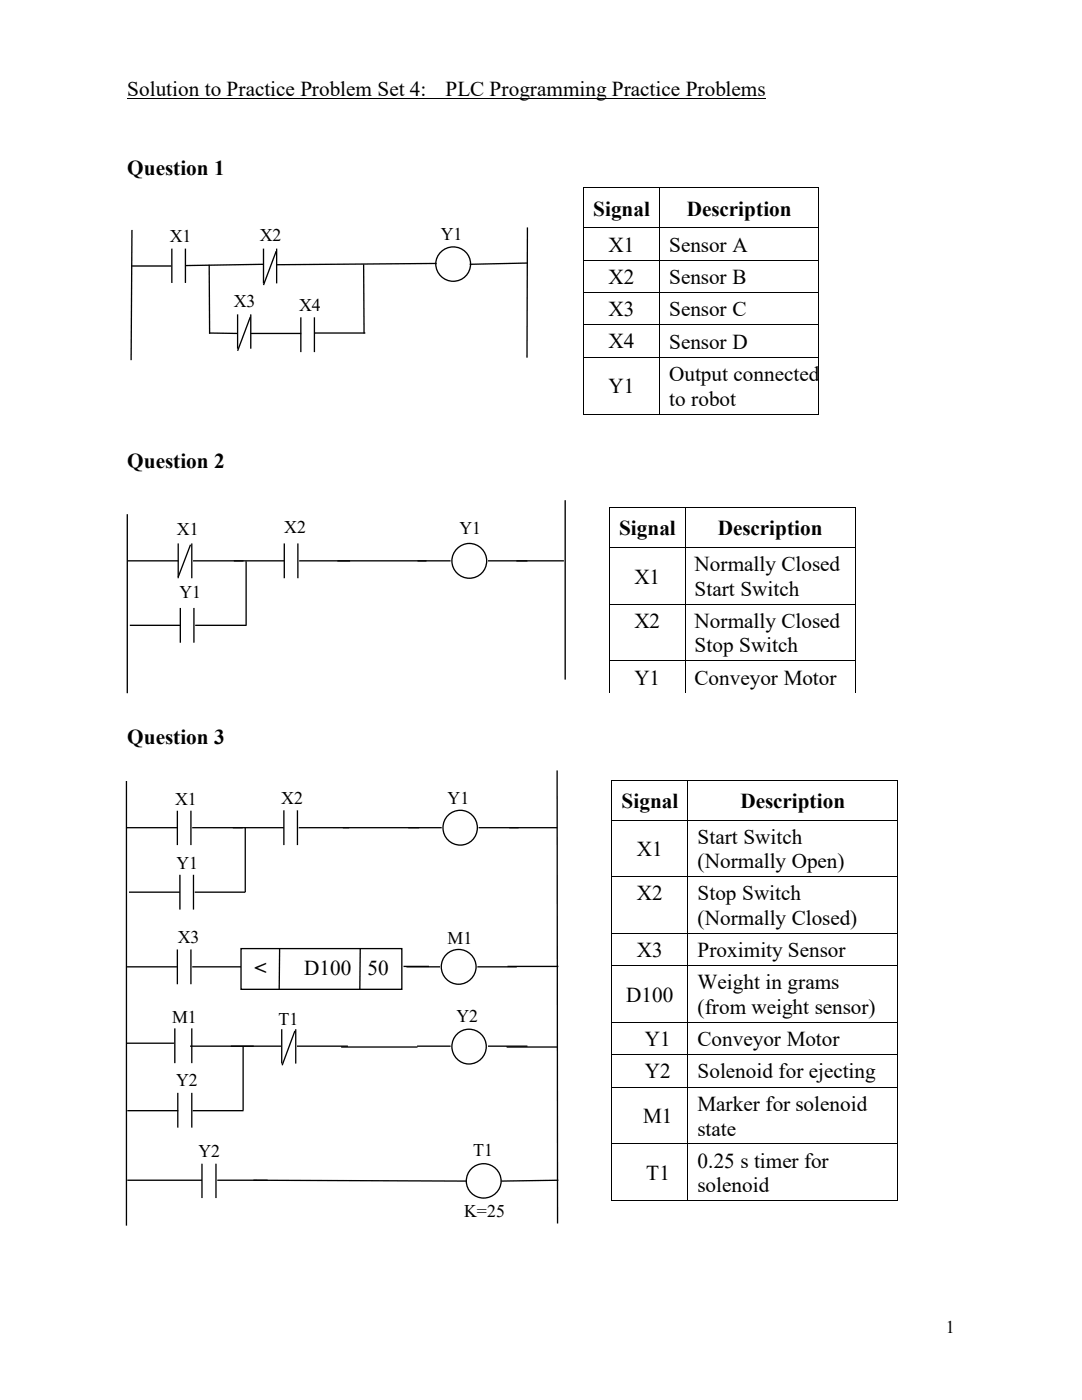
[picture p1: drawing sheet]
<svg xmlns="http://www.w3.org/2000/svg" width="216mm" height="279mm" viewBox="0 0 216 279" stroke-linecap="round" stroke-linejoin="round" font-family="sans-serif">
<g fill="none" stroke="#000" stroke-width=".2">
<path d="M25.4 19.6h127.3M116.4 37.6v7.8M116.5 37.5h15M131.6 37.6v7.8M131.7 37.5h31.6M163.4 37.6v7.8M116.4 45.6v6.2M116.4 52v6.3M116.4 58.4v6.4M116.5 45.5h15M116.5 51.9h15M116.5 58.3h15"/>
<path d="M131.6 45.6v6.2M131.6 52v6.3M131.6 58.4v6.4M131.7 45.5h31.6M131.7 51.9h31.6M131.7 58.3h31.6M163.4 45.6v6.2M163.4 52v6.3M163.4 58.4v6.4M116.4 64.9v6.3M116.4 71.4v11.2M116.5 64.9h15"/>
<path d="M116.5 71.3h15M131.6 64.9v6.3M131.6 71.4v11.2M131.7 64.9h31.6M131.7 71.3h31.6M163.4 64.9v6.3M163.4 71.4v11.2M116.5 82.6h15M131.7 82.6h31.6M122.1 155.8v7.8M122.2 155.7h15M137.2 155.8v7.8"/>
<path d="M137.3 155.7h41.7M179.1 155.8v7.8M122.1 163.7v11.1M122.1 175v11.2M122.2 163.7h15M122.2 174.9h15M137.2 163.7v11.1M137.2 175v11.2M137.3 163.7h41.7M137.3 174.9h41.7M179.1 163.7v11.1M179.1 175v11.2"/>
<path d="M122.1 186.4v6.2M122.1 192.8v11.2M122.2 186.3h15M122.2 192.7h15M137.2 186.4v6.2M137.2 192.8v11.2M137.3 186.3h41.7M137.3 192.7h41.7M179.1 186.4v6.2M179.1 192.8v11.2M122.1 204.1v6.3M122.1 210.6v6.3"/>
<path d="M122.1 217.1v11.1M122.2 204h15M122.2 210.5h15M122.2 217h15M137.2 204.1v6.3M137.2 210.6v6.3M137.2 217.1v11.1M137.3 204h41.7M137.3 210.5h41.7M137.3 217h41.7M179.1 204.1v6.3M179.1 210.6v6.3"/>
<path d="M179.1 217.1v11.1M122.1 228.3v11.2M122.2 228.3h15M122.2 239.6h15M137.2 228.3v11.2M137.3 228.3h41.7M137.3 239.6h41.7M179.1 228.3v11.2"/>
</g>
<g fill="#000">
<path d="M116.3 37.4h.2v.2h-.2zM131.5 37.4h.2v.2h-.2zM163.3 37.4h.2v.2h-.2zM116.3 45.4h.2v.2h-.2zM116.3 51.8h.2v.2h-.2zM116.3 58.3h.2v.1h-.2zM131.5 45.4h.2v.2h-.2zM131.5 51.8h.2v.2h-.2zM131.5 58.3h.2v.1h-.2zM163.3 45.4h.2v.2h-.2zM163.3 51.8h.2v.2h-.2zM163.3 58.3h.2v.1h-.2z"/>
<path d="M116.3 64.8h.2v.1h-.2zM116.3 71.2h.2v.2h-.2zM131.5 64.8h.2v.1h-.2zM131.5 71.2h.2v.2h-.2zM163.3 64.8h.2v.1h-.2zM163.3 71.2h.2v.2h-.2zM116.3 82.6h.2v.1h-.2zM131.5 82.6h.2v.1h-.2zM163.3 82.6h.2v.1h-.2zM122 155.6h.2v.2h-.2zM137.2 155.6h.1v.2h-.1zM179 155.6h.2v.2h-.2z"/>
<path d="M122 163.6h.2v.1h-.2zM122 174.8h.2v.2h-.2zM137.2 163.6h.1v.1h-.1zM137.2 174.8h.1v.2h-.1zM179 163.6h.2v.1h-.2zM179 174.8h.2v.2h-.2zM122 186.2h.2v.2h-.2zM122 192.6h.2v.2h-.2zM137.2 186.2h.1v.2h-.1zM137.2 192.6h.1v.2h-.1zM179 186.2h.2v.2h-.2zM179 192.6h.2v.2h-.2z"/>
<path d="M122 204h.2v.1h-.2zM122 210.4h.2v.2h-.2zM122 216.9h.2v.2h-.2zM137.2 204h.1v.1h-.1zM137.2 210.4h.1v.2h-.1zM137.2 216.9h.1v.2h-.1zM179 204h.2v.1h-.2zM179 210.4h.2v.2h-.2zM179 216.9h.2v.2h-.2zM122 228.2h.2v.1h-.2zM122 239.5h.2v.2h-.2zM137.2 228.2h.1v.1h-.1z"/>
<path d="M137.2 239.5h.1v.2h-.1zM179 228.2h.2v.1h-.2zM179 239.5h.2v.2h-.2z"/>
</g>
<path d="M118.9 99.8h52.5v39.9h-52.5z" fill-rule="evenodd" fill="#fff"/>
<path d="M118.9 99.8h52.5v39.9h-52.5z" fill="none" stroke="#fff" stroke-width=".26"/>
<path d="M121.5 101.3h.2v.1h-.2zM121.5 109.2h.2v.2h-.2zM136.7 101.3h.1v.1h-.1zM136.7 109.2h.1v.2h-.1zM170.7 101.3h.2v.1h-.2zM170.7 109.2h.2v.2h-.2zM121.5 120.6h.2v.1h-.2zM121.5 131.8h.2v.2h-.2zM136.7 120.6h.1v.1h-.1zM136.7 131.8h.1v.2h-.1zM170.7 120.6h.2v.1h-.2zM170.7 131.8h.2v.2h-.2z" fill="#000"/>
<g fill="none" stroke="#000" stroke-width=".2">
<path d="M121.6 101.4v7.8M121.6 109.4v11.2M121.7 101.3h15M121.7 109.3h15M136.7 101.4v7.8M136.7 109.4v11.2M136.8 101.3h33.9M136.8 109.3h33.9M170.8 101.4v7.8M170.8 109.4v11.2M121.6 120.7v11.1M121.6 132v6.3"/>
<path d="M121.7 120.7h15M121.7 131.9h15M136.7 120.7v11.1M136.7 132v6.3M136.8 120.7h33.9M136.8 131.9h33.9M170.8 120.7v11.1M170.8 132v6.3"/>
</g>
<path d="M35.8 116h15.1v5.9h-15.1z" fill-rule="evenodd" fill="#fff"/>
<path d="M49.1 112v12.9M25.9 124.8h10.1M36 121.3v7M38.7 121.3v7M38.9 124.8h10.2" fill="none" stroke="#000" stroke-width=".26"/>
<g fill="#fff">
<path d="M56.7 103.1h15.1v6h-15.1z" fill-rule="evenodd"/>
<path d="M32.8 102.1h11.8v7h-11.8z" fill-rule="evenodd"/>
</g>
<path d="M25.4 111.9h10.2M35.6 108.5v6.9M38 108.7l-2.4 6.4M38.3 108.5v6.9M38.5 111.9h10.1" fill="none" stroke="#000" stroke-width=".26"/>
<g fill="#fff">
<path d="M89.2 102h13.8v13.1h-13.8z" fill-rule="evenodd"/>
<circle cx="93.6" cy="111.9" r="3.5"/>
</g>
<g fill="none" stroke="#000" stroke-width=".26">
<path d="M112.8 99.8v35.8M25.4 102.6v35.7M46.7 111.9h10M56.7 108.5v6.9M59.4 108.5v6.9M59.7 111.9h30.2M97.4 111.9h15.1"/>
<circle cx="93.6" cy="111.9" r="3.5"/>
</g>
<path d="M59.7 58.8h5.6v5.9h-5.6z" fill-rule="evenodd" fill="#fff"/>
<path d="M60 63.3v7M62.7 63.3v7" fill="none" stroke="#000" stroke-width=".26"/>
<path d="M85.4 43.3h11.3v7.2h-11.3z" fill-rule="evenodd" fill="#fff"/>
<path d="M72.6 52.7v13.8" fill="none" stroke="#000" stroke-width=".26"/>
<circle cx="90.4" cy="52.7" r="3.4" fill="#fff"/>
<g fill="none" stroke="#000" stroke-width=".26">
<path d="M87.1 52.6l-31.9 .2M105.3 52.5l-11.6 .2M47.4 62.7v6.9M50 62.7v6.9"/>
<circle cx="90.4" cy="52.7" r="3.4"/>
</g>
<path d="M46.7 57.9h5.6v4.2h-5.6z" fill-rule="evenodd" fill="#fff"/>
<path d="M26.2 53.1h8M52.6 52.7l-15.6 .3M50 63.2l-2.6 6.8M62.7 66.5h10.2" fill="none" stroke="#000" stroke-width=".26"/>
<path d="M33.9 45h5.6v6h-5.6z" fill-rule="evenodd" fill="#fff"/>
<path d="M34.3 49.6v6.9M37 49.6v6.9M52.6 49.6v7M55.2 49.6v7" fill="none" stroke="#000" stroke-width=".26"/>
<path d="M51.8 44.8h5.7v4.1h-5.7z" fill-rule="evenodd" fill="#fff"/>
<path d="M26.3 45.9l-.1 26M41.7 52.8l.1 13.8M55.1 50.1l-2.5 6.8M105.2 45.4v26M41.8 66.5h5.6M50 66.5h10.1M56.2 205.4v6.9M59 205.4v6.9" fill="none" stroke="#000" stroke-width=".26"/>
<g fill="#fff">
<path d="M34.4 200.8h15v6h-15z" fill-rule="evenodd"/>
<path d="M35.1 213.5h15.1v6h-15.1z" fill-rule="evenodd"/>
</g>
<path d="M35.5 218.1v6.9M38.3 218.1v6.9M48.5 208.8v12.8M25.4 221.7h10.2M38.4 221.7h10.2" fill="none" stroke="#000" stroke-width=".26"/>
<g fill="#fff">
<path d="M88.6 199.4h13.8v13.1h-13.8z" fill-rule="evenodd"/>
<circle cx="93.6" cy="208.8" r="3.4"/>
</g>
<g fill="none" stroke="#000" stroke-width=".26">
<path d="M34.9 205.2v7M38.3 205.2v7M68.1 209h15.2M83.2 208.8h6.7M97.4 208.8h7.8M101.1 209h10.2"/>
<circle cx="93.6" cy="208.8" r="3.4"/>
</g>
<path d="M55.5 201.2h15.1v3.4h-15.1z" fill-rule="evenodd" fill="#fff"/>
<path d="M25.2 208.2h9.5M37.9 208.8h18.2M58.8 205.7l-2.5 6.9M59.3 208.8h10.1" fill="none" stroke="#000" stroke-width=".26"/>
<g fill="#fff">
<path d="M35 157.3h15v5.9h-15z" fill-rule="evenodd"/>
<path d="M35.2 170.1h15.1v5.9h-15.1z" fill-rule="evenodd"/>
</g>
<path d="M25.7 178.1h10.2M35.9 174.6v6.9M38.6 174.6v6.9M48.9 165.2v12.9h-10" fill="none" stroke="#000" stroke-width=".26"/>
<g fill="#fff">
<path d="M56.1 157.1h15.1v6h-15.1z" fill-rule="evenodd"/>
<path d="M86.8 155.8h13.8v13.1h-13.8z" fill-rule="evenodd"/>
<circle cx="91.8" cy="165.2" r="3.5"/>
</g>
<g fill="none" stroke="#000" stroke-width=".26">
<path d="M25.2 155.9v88.7M111.2 153.8l.1 90.4M46.5 165.2h10.1M56.6 161.7v7M59.4 161.7v7M59.6 165.2h10.1M81.4 165.2h6.7M95.5 165.2h8"/>
<circle cx="91.8" cy="165.2" r="3.5"/>
</g>
<g fill="#fff">
<path d="M35.5 184.9h15v5.9h-15z" fill-rule="evenodd"/>
<path d="M86.8 183.7h13.9v13.2h-13.9z" fill-rule="evenodd"/>
<circle cx="91.5" cy="192.9" r="3.5"/>
</g>
<g fill="none" stroke="#000" stroke-width=".26">
<path d="M25.2 193h10.2M35.4 189.5v6.9M38.1 189.5v6.9M38.4 193h10M81.1 193h6.7M95.2 193h7.9M101.3 192.9h10.1"/>
<circle cx="91.5" cy="192.9" r="3.5"/>
</g>
<path d="M48.1 189.3h32.2v8.1h-32.2z" fill-rule="evenodd" fill="#fff"/>
<path d="M25.2 165.2h10.2M35.4 161.8v6.9M38.1 161.8v6.9M38.4 165.2h10M68.4 165.2h15.3M101.6 165.2h9.6M48.1 189.3h32.1v8.1h-32.1zM55.8 189.3l-.1 8.2M71.9 189.3l-.1 8.2M80.5 192.9h5.1" fill="none" stroke="#000" stroke-width=".26"/>
<g fill="#fff">
<path d="M90.1 226.2h16v19h-16z" fill-rule="evenodd"/>
<circle cx="96.5" cy="235.7" r="3.5"/>
</g>
<circle cx="96.5" cy="235.7" r="3.5" fill="none" stroke="#000" stroke-width=".26"/>
<path d="M39.6 227.7h15.1v5.9h-15.1z" fill-rule="evenodd" fill="#fff"/>
<path d="M25.4 235.5h14.9M40.3 232.2v6.9M43.1 232.2v6.9M43.3 235.5h10.1M50.5 235.5l42.5 .2M111.4 235.5l-11.4 .2" fill="none" stroke="#000" stroke-width=".26"/>
<g font-size="4.2">
<text x="25.4" y="19.1">Solution to Practice Problem Set 4:</text>
<text x="88.9" y="19.1">PLC Programming Practice Problems</text>
<text x="25.4" y="35">Question 1</text>
<text x="118.4" y="43">Signal</text>
<text x="137.1" y="43">Description</text>
<text x="121.4" y="50.2">X1</text>
<text x="133.5" y="50.2">Sensor A</text>
<text x="121.4" y="56.6">X2</text>
<text x="133.5" y="56.6">Sensor B</text>
<text x="121.4" y="63.1">X3</text>
<text x="133.5" y="63.1">Sensor C</text>
<text x="121.4" y="69.5">X4</text>
<text x="133.5" y="69.6">Sensor D</text>
<text x="133.5" y="76">Output connected</text>
<text x="121.4" y="78.4">Y1</text>
<text x="133.5" y="80.9">to robot</text>
<text x="25.4" y="93.4">Question 2</text>
<text x="123.5" y="106.8">Signal</text>
<text x="143.3" y="106.8">Description</text>
<text x="126.6" y="116.5">X1</text>
<text x="138.6" y="114">Normally Closed</text>
<text x="138.6" y="119">Start Switch</text>
<text x="126.6" y="125.4">X2</text>
<text x="138.6" y="125.3">Normally Closed</text>
<text x="138.6" y="130.2">Stop Switch</text>
<text x="126.6" y="136.7">Y1</text>
<text x="138.6" y="136.7">Conveyor Motor</text>
<text x="25.4" y="148.5">Question 3</text>
<text x="124" y="161.2">Signal</text>
<text x="147.7" y="161.2">Description</text>
<text x="127.1" y="170.8">X1</text>
<text x="139.2" y="168.4">Start Switch</text>
<text x="139.2" y="173.3">(Normally Open)</text>
<text x="127.1" y="179.7">X2</text>
<text x="139.2" y="179.7">Stop Switch</text>
<text x="139.2" y="184.6">(Normally Closed)</text>
<text x="127.1" y="191">X3</text>
<text x="139.2" y="191">Proximity Sensor</text>
<text x="50.8" y="194.6">&lt;</text>
<text x="60.7" y="194.6">D100</text>
<text x="73.3" y="194.6">50</text>
<text x="139.2" y="197.4">Weight in grams</text>
<text x="125" y="199.9">D100</text>
<text x="139.2" y="202.4">(from weight sensor)</text>
<text x="128.7" y="208.8">Y1</text>
<text x="139.2" y="208.8">Conveyor Motor</text>
<text x="128.7" y="215.2">Y2</text>
<text x="139.2" y="215.2">Solenoid for ejecting</text>
<text x="139.2" y="221.7">Marker for solenoid</text>
<text x="128.4" y="224.1">M1</text>
<text x="139.2" y="226.7">state</text>
<text x="139.2" y="233">0.25 s timer for</text>
<text x="128.9" y="235.5">T1</text>
<text x="139.2" y="237.9">solenoid</text>
</g>
<g font-size="3.6">
<text x="88" y="47.9">Y1</text>
<text x="33.9" y="48.3">X1</text>
<text x="51.8" y="48.1">X2</text>
<text x="46.7" y="61.2">X3</text>
<text x="59.7" y="62.1">X4</text>
<text x="35.3" y="106.7">X1</text>
<text x="56.7" y="106.4">X2</text>
<text x="91.7" y="106.6">Y1</text>
<text x="35.8" y="119.3">Y1</text>
<text x="35" y="160.6">X1</text>
<text x="56.1" y="160.4">X2</text>
<text x="89.3" y="160.4">Y1</text>
<text x="35.2" y="173.4">Y1</text>
<text x="35.5" y="188.2">X3</text>
<text x="89.3" y="188.3">M1</text>
<text x="91.1" y="204">Y2</text>
<text x="34.4" y="204.1">M1</text>
<text x="55.5" y="204.5">T1</text>
<text x="35.1" y="216.8">Y2</text>
<text x="39.6" y="231">Y2</text>
<text x="94.4" y="230.8">T1</text>
<text x="92.6" y="242.9">K=25</text>
<text x="188.7" y="265.9">1</text>
</g>
</svg>
